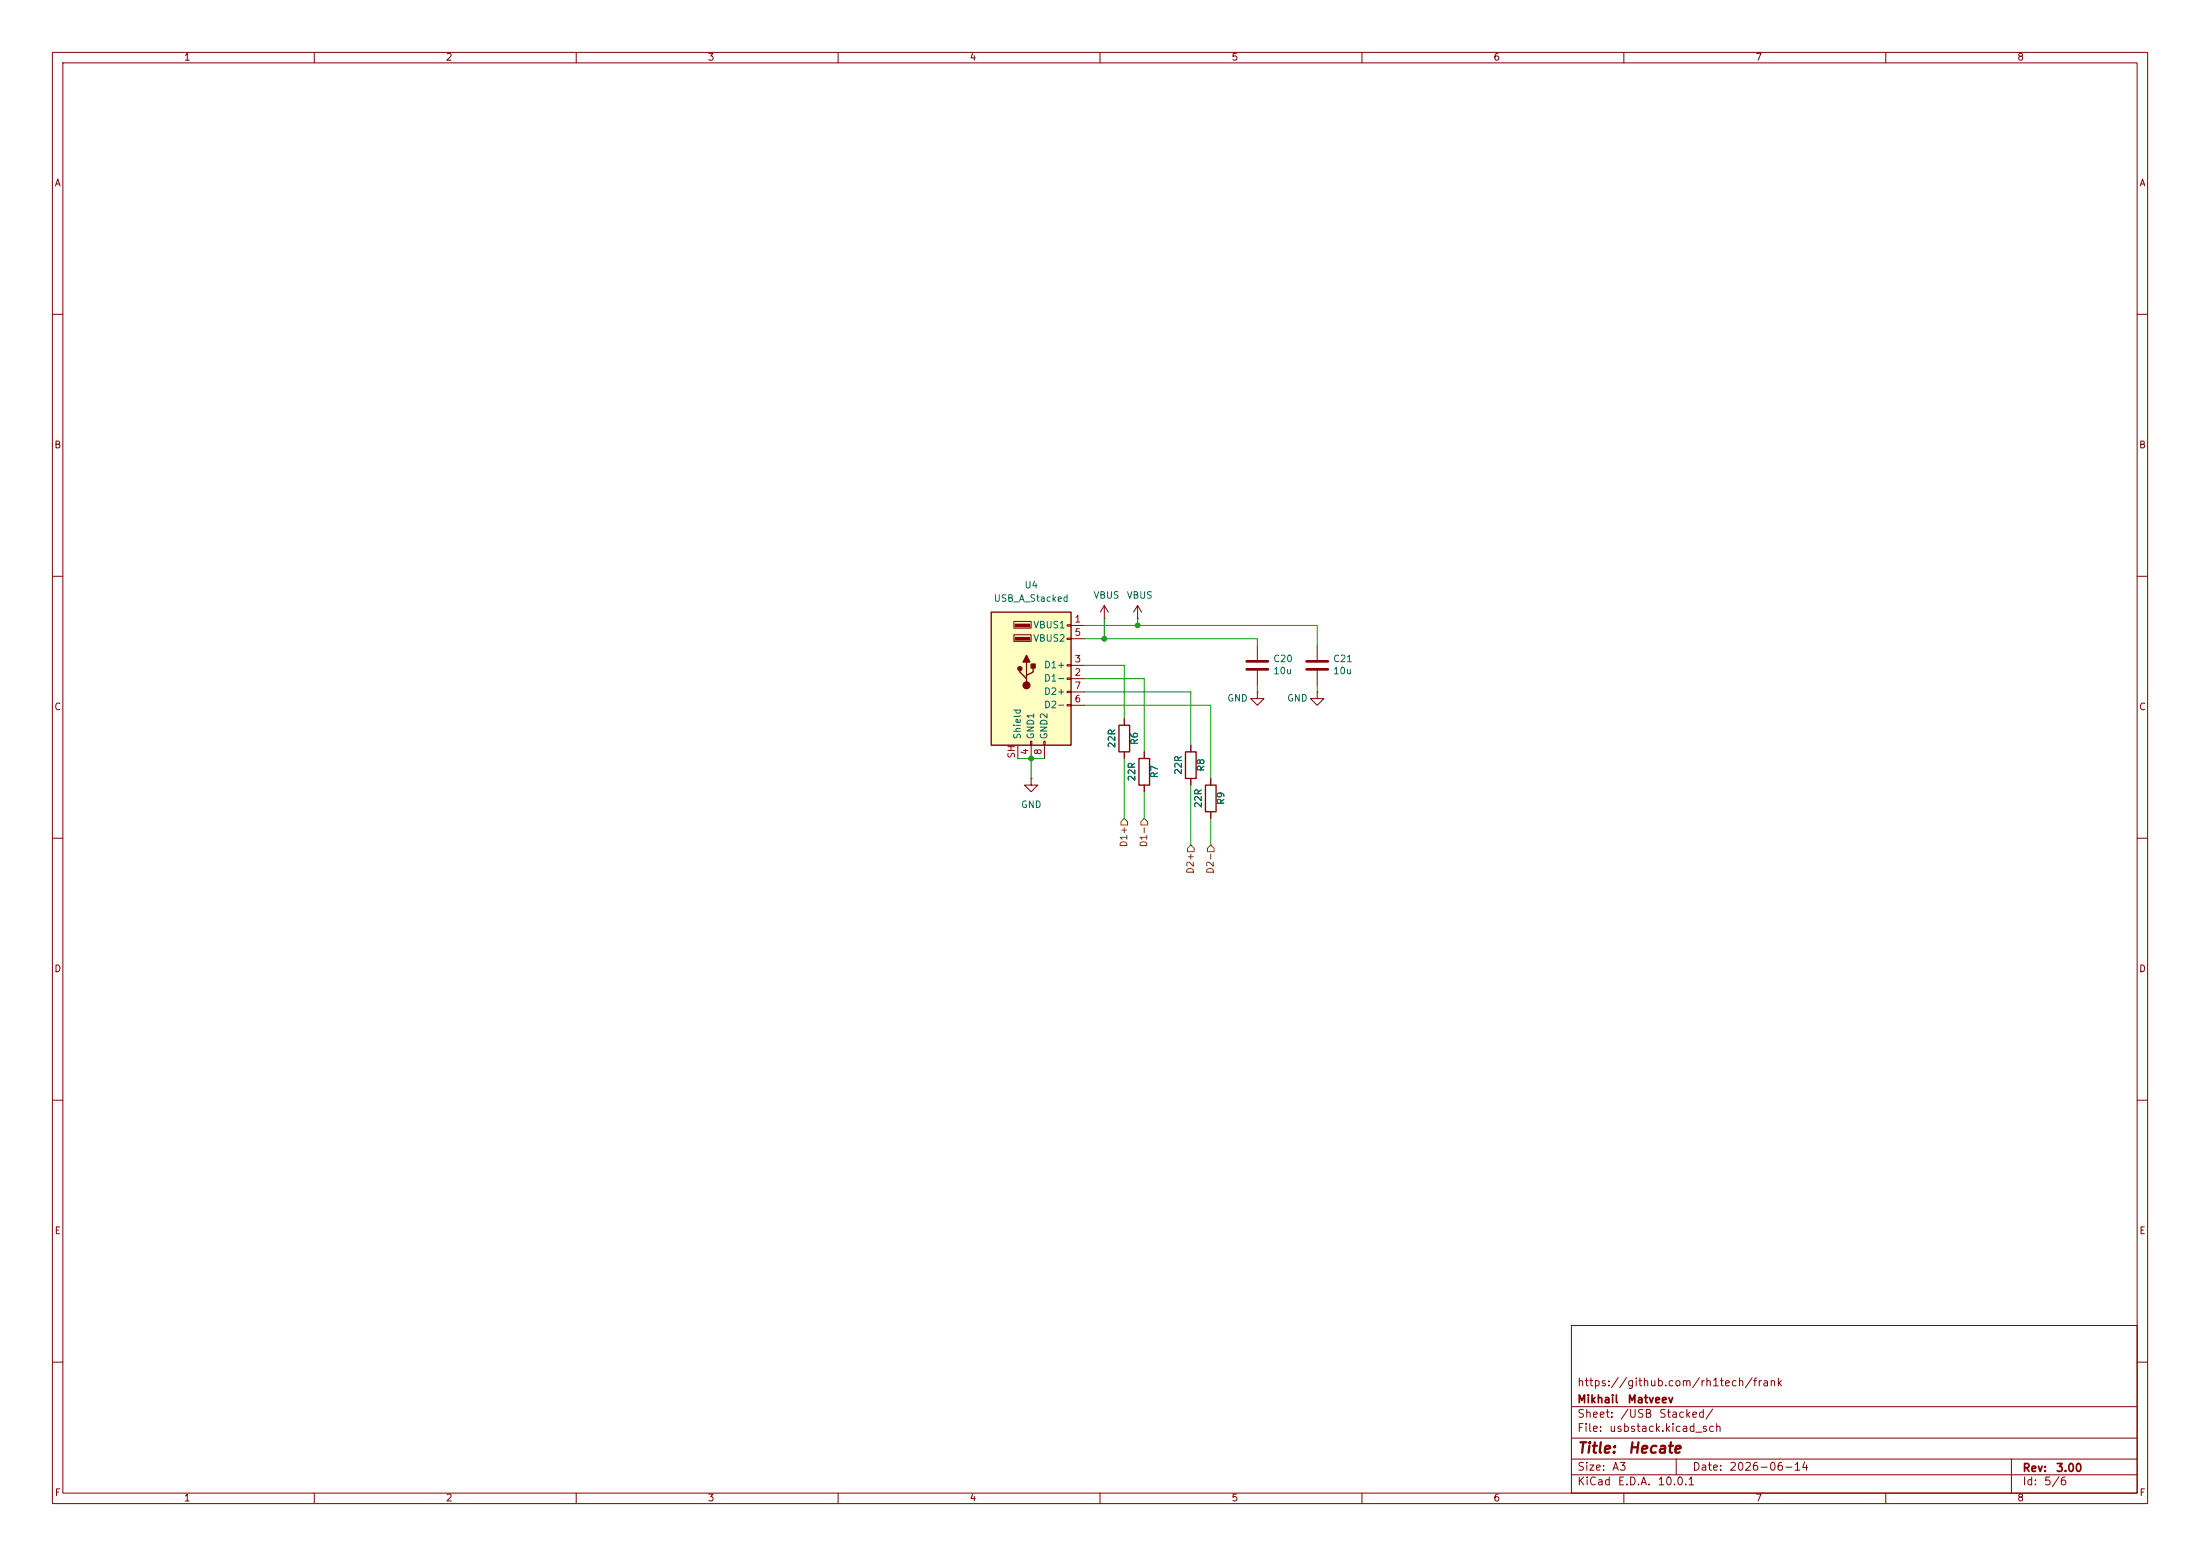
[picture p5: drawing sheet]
(kicad_sch
 (version 20260306)
 (generator "eeschema")
 (generator_version "10.0")
 (paper "A3")
 (title_block
  (title "${NAME}")
  (date "${DATE}")
  (rev "${VERSION}")
  (company "Mikhail Matveev")
  (comment 1 "https://github.com/rh1tech/frank"))
 (lib_symbols
  (symbol "Hecate:C"
   (pin_numbers (hide yes))
   (pin_names
    (offset 0.254)) (exclude_from_sim no) (in_bom yes) (on_board yes)
   (in_pos_files yes)
   (duplicate_pin_numbers_are_jumpers no)
   (property "Reference" "C" (at 0.635 2.54 0) (show_name no) (do_not_autoplace no) (effects (font (size 1.27 1.27)) (justify left)))
   (property "Value" "C" (at 0.635 -2.54 0) (show_name no) (do_not_autoplace no) (effects (font (size 1.27 1.27)) (justify left)))
   (property "Footprint" "" (at 0.9652 -3.81 0) (show_name no) (do_not_autoplace no) (hide yes) (effects (font (size 1.27 1.27))))
   (property "Datasheet" "" (at 0 0 0) (show_name no) (do_not_autoplace no) (hide yes) (effects (font (size 1.27 1.27))))
   (property "Description" "Unpolarized capacitor" (at 0 0 0) (show_name no) (do_not_autoplace no) (hide yes) (effects (font (size 1.27 1.27))))
   (symbol "C_0_1"
    (polyline (pts (xy -2.032 0.762) (xy 2.032 0.762)) (stroke (width 0.508) (type default)) (fill (type none)))
    (polyline (pts (xy -2.032 -0.762) (xy 2.032 -0.762)) (stroke (width 0.508) (type default)) (fill (type none))))
   (symbol "C_1_1"
    (pin passive line (at 0 3.81 270) (length 2.794) (name "" (effects (font (size 1.27 1.27)))) (number "1" (effects (font (size 1.27 1.27)))))
    (pin passive line (at 0 -3.81 90) (length 2.794) (name "" (effects (font (size 1.27 1.27)))) (number "2" (effects (font (size 1.27 1.27))))))
   (embedded_fonts no))
  (symbol "Hecate:GND"
   (power global)
   (pin_numbers (hide yes))
   (pin_names
    (offset 0) (hide yes)) (exclude_from_sim no) (in_bom yes) (on_board yes)
   (in_pos_files yes)
   (duplicate_pin_numbers_are_jumpers no)
   (property "Reference" "#PWR" (at 0 -6.35 0) (show_name no) (do_not_autoplace no) (hide yes) (effects (font (size 1.27 1.27))))
   (property "Value" "GND" (at 0 -3.81 0) (show_name no) (do_not_autoplace no) (effects (font (size 1.27 1.27))))
   (property "Footprint" "" (at 0 0 0) (show_name no) (do_not_autoplace no) (hide yes) (effects (font (size 1.27 1.27))))
   (property "Datasheet" "" (at 0 0 0) (show_name no) (do_not_autoplace no) (hide yes) (effects (font (size 1.27 1.27))))
   (property "Description" "Power symbol creates a global label with name \"GND\" , ground" (at 0 0 0) (show_name no) (do_not_autoplace no) (hide yes) (effects (font (size 1.27 1.27))))
   (symbol "GND_0_1"
    (polyline (pts (xy 0 0) (xy 0 -1.27) (xy 1.27 -1.27) (xy 0 -2.54) (xy -1.27 -1.27) (xy 0 -1.27)) (stroke (width 0) (type default)) (fill (type none))))
   (symbol "GND_1_1"
    (pin power_in line (at 0 0 270) (length 0) (name "" (effects (font (size 1.27 1.27)))) (number "1" (effects (font (size 1.27 1.27))))))
   (embedded_fonts no))
  (symbol "Hecate:R"
   (pin_numbers (hide yes))
   (pin_names
    (offset 0)) (exclude_from_sim no) (in_bom yes) (on_board yes)
   (in_pos_files yes)
   (duplicate_pin_numbers_are_jumpers no)
   (property "Reference" "R" (at 2.032 0 90) (show_name no) (do_not_autoplace no) (effects (font (size 1.27 1.27))))
   (property "Value" "R" (at 0 0 90) (show_name no) (do_not_autoplace no) (effects (font (size 1.27 1.27))))
   (property "Footprint" "" (at -1.778 0 90) (show_name no) (do_not_autoplace no) (hide yes) (effects (font (size 1.27 1.27))))
   (property "Datasheet" "" (at 0 0 0) (show_name no) (do_not_autoplace no) (hide yes) (effects (font (size 1.27 1.27))))
   (property "Description" "Resistor" (at 0 0 0) (show_name no) (do_not_autoplace no) (hide yes) (effects (font (size 1.27 1.27))))
   (symbol "R_0_1"
    (rectangle (start -1.016 -2.54) (end 1.016 2.54) (stroke (width 0.254) (type default)) (fill (type none))))
   (symbol "R_1_1"
    (pin passive line (at 0 3.81 270) (length 1.27) (name "" (effects (font (size 1.27 1.27)))) (number "1" (effects (font (size 1.27 1.27)))))
    (pin passive line (at 0 -3.81 90) (length 1.27) (name "" (effects (font (size 1.27 1.27)))) (number "2" (effects (font (size 1.27 1.27))))))
   (embedded_fonts no))
  (symbol "Hecate:USB_A_Stacked"
   (pin_names
    (offset 1.016)) (exclude_from_sim no) (in_bom yes) (on_board yes)
   (in_pos_files yes)
   (duplicate_pin_numbers_are_jumpers no)
   (property "Reference" "J" (at 0 15.875 0) (show_name no) (do_not_autoplace no) (effects (font (size 1.27 1.27))))
   (property "Value" "USB_A_Stacked" (at 0 13.97 0) (show_name no) (do_not_autoplace no) (effects (font (size 1.27 1.27))))
   (property "Footprint" "" (at 3.81 -13.97 0) (show_name no) (do_not_autoplace no) (hide yes) (effects (font (size 1.27 1.27)) (justify left)))
   (property "Datasheet" "" (at 5.08 1.27 0) (show_name no) (do_not_autoplace no) (hide yes) (effects (font (size 1.27 1.27))))
   (property "Description" "USB Type A connector, stacked" (at 0 0 0) (show_name no) (do_not_autoplace no) (hide yes) (effects (font (size 1.27 1.27))))
   (symbol "USB_A_Stacked_0_1"
    (rectangle (start -7.62 12.7) (end 7.62 -12.7) (stroke (width 0.254) (type default)) (fill (type background)))
    (circle (center -2.159 1.905) (radius 0.381) (stroke (width 0.254) (type default)) (fill (type outline)))
    (polyline (pts (xy -1.524 3.175) (xy -0.254 3.175) (xy -0.889 4.445) (xy -1.524 3.175)) (stroke (width 0.254) (type default)) (fill (type outline)))
    (polyline (pts (xy -0.889 0) (xy -0.889 0.635) (xy 0.381 1.27) (xy 0.381 2.54)) (stroke (width 0.254) (type default)) (fill (type none)))
    (polyline (pts (xy -0.889 -0.635) (xy -0.889 0) (xy -2.159 1.27) (xy -2.159 1.905)) (stroke (width 0.254) (type default)) (fill (type none)))
    (circle (center -0.889 -1.27) (radius 0.635) (stroke (width 0.254) (type default)) (fill (type outline)))
    (rectangle (start -0.254 9.906) (end -3.048 10.414) (stroke (width 0) (type default)) (fill (type outline)))
    (rectangle (start -0.254 7.366) (end -3.048 7.874) (stroke (width 0) (type default)) (fill (type outline)))
    (rectangle (start -0.127 -12.7) (end 0.127 -11.938) (stroke (width 0) (type default)) (fill (type none)))
    (rectangle (start 0 9.652) (end -3.302 10.922) (stroke (width 0) (type default)) (fill (type none)))
    (rectangle (start 0 7.112) (end -3.302 8.382) (stroke (width 0) (type default)) (fill (type none)))
    (rectangle (start 0 2.794) (end 0.762 2.032) (stroke (width 0.254) (type default)) (fill (type outline)))
    (rectangle (start 2.413 -12.7) (end 2.667 -11.938) (stroke (width 0) (type default)) (fill (type none)))
    (rectangle (start 7.62 10.033) (end 6.858 10.287) (stroke (width 0) (type default)) (fill (type none)))
    (rectangle (start 7.62 7.493) (end 6.858 7.747) (stroke (width 0) (type default)) (fill (type none)))
    (rectangle (start 7.62 2.413) (end 6.858 2.667) (stroke (width 0) (type default)) (fill (type none)))
    (rectangle (start 7.62 -0.127) (end 6.858 0.127) (stroke (width 0) (type default)) (fill (type none)))
    (rectangle (start 7.62 -2.667) (end 6.858 -2.413) (stroke (width 0) (type default)) (fill (type none)))
    (rectangle (start 7.62 -5.207) (end 6.858 -4.953) (stroke (width 0) (type default)) (fill (type none))))
   (symbol "USB_A_Stacked_1_1"
    (polyline (pts (xy -0.889 0.635) (xy -0.889 3.175)) (stroke (width 0.254) (type default)) (fill (type none)))
    (pin power_in line (at 10.16 10.16 180) (length 2.54) (name "VBUS1" (effects (font (size 1.27 1.27)))) (number "1" (effects (font (size 1.27 1.27)))))
    (pin bidirectional line (at 10.16 0 180) (length 2.54) (name "D1-" (effects (font (size 1.27 1.27)))) (number "2" (effects (font (size 1.27 1.27)))))
    (pin bidirectional line (at 10.16 2.54 180) (length 2.54) (name "D1+" (effects (font (size 1.27 1.27)))) (number "3" (effects (font (size 1.27 1.27)))))
    (pin power_in line (at 0 -15.24 90) (length 2.54) (name "GND1" (effects (font (size 1.27 1.27)))) (number "4" (effects (font (size 1.27 1.27)))))
    (pin power_in line (at 10.16 7.62 180) (length 2.54) (name "VBUS2" (effects (font (size 1.27 1.27)))) (number "5" (effects (font (size 1.27 1.27)))))
    (pin bidirectional line (at 10.16 -5.08 180) (length 2.54) (name "D2-" (effects (font (size 1.27 1.27)))) (number "6" (effects (font (size 1.27 1.27)))))
    (pin bidirectional line (at 10.16 -2.54 180) (length 2.54) (name "D2+" (effects (font (size 1.27 1.27)))) (number "7" (effects (font (size 1.27 1.27)))))
    (pin power_in line (at 2.54 -15.24 90) (length 2.54) (name "GND2" (effects (font (size 1.27 1.27)))) (number "8" (effects (font (size 1.27 1.27)))))
    (pin passive line (at -2.54 -15.24 90) (length 2.54) (name "Shield" (effects (font (size 1.27 1.27)))) (number "SH" (effects (font (size 1.27 1.27))))))
   (embedded_fonts no))
  (symbol "Hecate:VBUS"
   (power global)
   (pin_numbers (hide yes))
   (pin_names
    (offset 0) (hide yes)) (exclude_from_sim no) (in_bom yes) (on_board yes)
   (in_pos_files yes)
   (duplicate_pin_numbers_are_jumpers no)
   (property "Reference" "#PWR" (at 0 -3.81 0) (show_name no) (do_not_autoplace no) (hide yes) (effects (font (size 1.27 1.27))))
   (property "Value" "VBUS" (at 0 3.556 0) (show_name no) (do_not_autoplace no) (effects (font (size 1.27 1.27))))
   (property "Footprint" "" (at 0 0 0) (show_name no) (do_not_autoplace no) (hide yes) (effects (font (size 1.27 1.27))))
   (property "Datasheet" "" (at 0 0 0) (show_name no) (do_not_autoplace no) (hide yes) (effects (font (size 1.27 1.27))))
   (property "Description" "Power symbol creates a global label with name \"VBUS\"" (at 0 0 0) (show_name no) (do_not_autoplace no) (hide yes) (effects (font (size 1.27 1.27))))
   (symbol "VBUS_0_1"
    (polyline (pts (xy -0.762 1.27) (xy 0 2.54)) (stroke (width 0) (type default)) (fill (type none)))
    (polyline (pts (xy 0 2.54) (xy 0.762 1.27)) (stroke (width 0) (type default)) (fill (type none)))
    (polyline (pts (xy 0 0) (xy 0 2.54)) (stroke (width 0) (type default)) (fill (type none))))
   (symbol "VBUS_1_1"
    (pin power_in line (at 0 0 90) (length 0) (name "" (effects (font (size 1.27 1.27)))) (number "1" (effects (font (size 1.27 1.27))))))
   (embedded_fonts no)))
 (junction
  (at 217.17 119.38)
  (diameter 0)
  (color 0 0 0 0))
 (junction
  (at 210.82 121.92)
  (diameter 0)
  (color 0 0 0 0))
 (junction
  (at 196.85 144.78)
  (diameter 0)
  (color 0 0 0 0))
 (wire
  (pts (xy 217.17 118.11) (xy 217.17 119.38))
  (stroke (width 0) (type default)))
 (wire
  (pts (xy 214.63 127) (xy 214.63 137.16))
  (stroke (width 0) (type default)))
 (wire
  (pts (xy 207.01 134.62) (xy 231.14 134.62))
  (stroke (width 0) (type default)))
 (wire
  (pts (xy 207.01 132.08) (xy 227.33 132.08))
  (stroke (width 0) (type default)))
 (wire
  (pts (xy 210.82 121.92) (xy 240.03 121.92))
  (stroke (width 0) (type default)))
 (wire
  (pts (xy 214.63 144.78) (xy 214.63 156.21))
  (stroke (width 0) (type default)))
 (wire
  (pts (xy 240.03 130.81) (xy 240.03 132.08))
  (stroke (width 0) (type default)))
 (wire
  (pts (xy 231.14 134.62) (xy 231.14 148.59))
  (stroke (width 0) (type default)))
 (wire
  (pts (xy 251.46 130.81) (xy 251.46 132.08))
  (stroke (width 0) (type default)))
 (wire
  (pts (xy 194.31 144.78) (xy 196.85 144.78))
  (stroke (width 0) (type default)))
 (wire
  (pts (xy 218.44 129.54) (xy 218.44 143.51))
  (stroke (width 0) (type default)))
 (wire
  (pts (xy 227.33 149.86) (xy 227.33 161.29))
  (stroke (width 0) (type default)))
 (wire
  (pts (xy 240.03 121.92) (xy 240.03 123.19))
  (stroke (width 0) (type default)))
 (wire
  (pts (xy 196.85 144.78) (xy 196.85 148.59))
  (stroke (width 0) (type default)))
 (wire
  (pts (xy 207.01 129.54) (xy 218.44 129.54))
  (stroke (width 0) (type default)))
 (wire
  (pts (xy 251.46 123.19) (xy 251.46 119.38))
  (stroke (width 0) (type default)))
 (wire
  (pts (xy 231.14 156.21) (xy 231.14 161.29))
  (stroke (width 0) (type default)))
 (wire
  (pts (xy 196.85 144.78) (xy 199.39 144.78))
  (stroke (width 0) (type default)))
 (wire
  (pts (xy 210.82 118.11) (xy 210.82 121.92))
  (stroke (width 0) (type default)))
 (wire
  (pts (xy 217.17 119.38) (xy 251.46 119.38))
  (stroke (width 0) (type default)))
 (wire
  (pts (xy 207.01 121.92) (xy 210.82 121.92))
  (stroke (width 0) (type default)))
 (wire
  (pts (xy 218.44 151.13) (xy 218.44 156.21))
  (stroke (width 0) (type default)))
 (wire
  (pts (xy 207.01 119.38) (xy 217.17 119.38))
  (stroke (width 0) (type default)))
 (wire
  (pts (xy 207.01 127) (xy 214.63 127))
  (stroke (width 0) (type default)))
 (wire
  (pts (xy 227.33 132.08) (xy 227.33 142.24))
  (stroke (width 0) (type default)))
 (hierarchical_label "D2+"
  (shape input)
  (at 227.33 161.29 270)
  (effects (font (size 1.27 1.27)) (justify right)))
 (hierarchical_label "D1-"
  (shape input)
  (at 218.44 156.21 270)
  (effects (font (size 1.27 1.27)) (justify right)))
 (hierarchical_label "D1+"
  (shape input)
  (at 214.63 156.21 270)
  (effects (font (size 1.27 1.27)) (justify right)))
 (hierarchical_label "D2-"
  (shape input)
  (at 231.14 161.29 270)
  (effects (font (size 1.27 1.27)) (justify right)))
 (symbol
  (lib_id "Hecate:USB_A_Stacked")
  (at 196.85 129.54 0)
  (unit 1)
  (body_style 1)
  (exclude_from_sim no)
  (in_bom yes)
  (on_board yes)
  (in_pos_files yes)
  (dnp no)
  (fields_autoplaced yes)
  (property "Reference" "U4" (at 196.85 111.76 0) (show_name no) (do_not_autoplace no) (effects (font (size 1.27 1.27))))
  (property "Value" "USB_A_Stacked" (at 196.85 114.3 0) (show_name no) (do_not_autoplace no) (effects (font (size 1.27 1.27))))
  (property "Footprint" "Hecate:USB_A_Stacked" (at 200.66 143.51 0) (hide yes) (show_name no) (do_not_autoplace no) (effects (font (size 1.27 1.27)) (justify left)))
  (property "Datasheet" "" (at 201.93 128.27 0) (hide yes) (show_name no) (do_not_autoplace no) (effects (font (size 1.27 1.27))))
  (property "Description" "USB Type A connector, stacked" (at 196.85 129.54 0) (hide yes) (show_name no) (do_not_autoplace no) (effects (font (size 1.27 1.27))))
  (pin "5")
  (pin "1")
  (pin "8")
  (pin "SH")
  (pin "4")
  (pin "6")
  (pin "2")
  (pin "3")
  (pin "7"))
 (symbol
  (lib_id "Hecate:C")
  (at 240.03 127 0)
  (unit 1)
  (body_style 1)
  (exclude_from_sim no)
  (in_bom yes)
  (on_board yes)
  (in_pos_files yes)
  (dnp no)
  (property "Reference" "C20" (at 242.951 125.8316 0) (show_name no) (do_not_autoplace no) (effects (font (size 1.27 1.27)) (justify left)))
  (property "Value" "10u" (at 242.951 128.143 0) (show_name no) (do_not_autoplace no) (effects (font (size 1.27 1.27)) (justify left)))
  (property "Footprint" "Hecate:C_0603_1608Metric" (at 240.9952 130.81 0) (hide yes) (show_name no) (do_not_autoplace no) (effects (font (size 1.27 1.27))))
  (property "Datasheet" "" (at 240.03 127 0) (hide yes) (show_name no) (do_not_autoplace no) (effects (font (size 1.27 1.27))))
  (property "Description" "" (at 240.03 127 0) (hide yes) (show_name no) (do_not_autoplace no) (effects (font (size 1.27 1.27))))
  (pin "1")
  (pin "2"))
 (symbol
  (lib_id "Hecate:R")
  (at 218.44 147.32 0)
  (mirror x)
  (unit 1)
  (body_style 1)
  (exclude_from_sim no)
  (in_bom yes)
  (on_board yes)
  (in_pos_files yes)
  (dnp no)
  (property "Reference" "R7" (at 220.472 147.32 90) (show_name no) (do_not_autoplace no) (effects (font (size 1.27 1.27))))
  (property "Value" "22R" (at 216.154 147.32 90) (show_name no) (do_not_autoplace no) (effects (font (size 1.27 1.27))))
  (property "Footprint" "Hecate:R_0603_1608Metric" (at 216.662 147.32 90) (hide yes) (show_name no) (do_not_autoplace no) (effects (font (size 1.27 1.27))))
  (property "Datasheet" "" (at 218.44 147.32 0) (hide yes) (show_name no) (do_not_autoplace no) (effects (font (size 1.27 1.27))))
  (property "Description" "" (at 218.44 147.32 0) (hide yes) (show_name no) (do_not_autoplace no) (effects (font (size 1.27 1.27))))
  (pin "1")
  (pin "2"))
 (symbol
  (lib_id "Hecate:C")
  (at 251.46 127 0)
  (unit 1)
  (body_style 1)
  (exclude_from_sim no)
  (in_bom yes)
  (on_board yes)
  (in_pos_files yes)
  (dnp no)
  (property "Reference" "C21" (at 254.381 125.8316 0) (show_name no) (do_not_autoplace no) (effects (font (size 1.27 1.27)) (justify left)))
  (property "Value" "10u" (at 254.381 128.143 0) (show_name no) (do_not_autoplace no) (effects (font (size 1.27 1.27)) (justify left)))
  (property "Footprint" "Hecate:C_0603_1608Metric" (at 252.4252 130.81 0) (hide yes) (show_name no) (do_not_autoplace no) (effects (font (size 1.27 1.27))))
  (property "Datasheet" "" (at 251.46 127 0) (hide yes) (show_name no) (do_not_autoplace no) (effects (font (size 1.27 1.27))))
  (property "Description" "" (at 251.46 127 0) (hide yes) (show_name no) (do_not_autoplace no) (effects (font (size 1.27 1.27))))
  (pin "1")
  (pin "2"))
 (symbol
  (lib_id "Hecate:VBUS")
  (at 210.82 118.11 0)
  (unit 1)
  (body_style 1)
  (exclude_from_sim no)
  (in_bom yes)
  (on_board yes)
  (in_pos_files yes)
  (dnp no)
  (property "Reference" "#PWR032" (at 210.82 121.92 0) (hide yes) (show_name no) (do_not_autoplace no) (effects (font (size 1.27 1.27))))
  (property "Value" "VBUS" (at 211.201 113.7158 0) (show_name no) (do_not_autoplace no) (effects (font (size 1.27 1.27))))
  (property "Footprint" "" (at 210.82 118.11 0) (hide yes) (show_name no) (do_not_autoplace no) (effects (font (size 1.27 1.27))))
  (property "Datasheet" "" (at 210.82 118.11 0) (hide yes) (show_name no) (do_not_autoplace no) (effects (font (size 1.27 1.27))))
  (property "Description" "" (at 210.82 118.11 0) (hide yes) (show_name no) (do_not_autoplace no) (effects (font (size 1.27 1.27))))
  (pin "1"))
 (symbol
  (lib_id "Hecate:GND")
  (at 240.03 132.08 0)
  (unit 1)
  (body_style 1)
  (exclude_from_sim no)
  (in_bom yes)
  (on_board yes)
  (in_pos_files yes)
  (dnp no)
  (property "Reference" "#PWR034" (at 240.03 138.43 0) (hide yes) (show_name no) (do_not_autoplace no) (effects (font (size 1.27 1.27))))
  (property "Value" "GND" (at 236.22 133.35 0) (show_name no) (do_not_autoplace no) (effects (font (size 1.27 1.27))))
  (property "Footprint" "" (at 240.03 132.08 0) (hide yes) (show_name no) (do_not_autoplace no) (effects (font (size 1.27 1.27))))
  (property "Datasheet" "" (at 240.03 132.08 0) (hide yes) (show_name no) (do_not_autoplace no) (effects (font (size 1.27 1.27))))
  (property "Description" "" (at 240.03 132.08 0) (hide yes) (show_name no) (do_not_autoplace no) (effects (font (size 1.27 1.27))))
  (pin "1"))
 (symbol
  (lib_id "Hecate:R")
  (at 227.33 146.05 0)
  (mirror x)
  (unit 1)
  (body_style 1)
  (exclude_from_sim no)
  (in_bom yes)
  (on_board yes)
  (in_pos_files yes)
  (dnp no)
  (property "Reference" "R8" (at 229.362 146.05 90) (show_name no) (do_not_autoplace no) (effects (font (size 1.27 1.27))))
  (property "Value" "22R" (at 225.044 146.05 90) (show_name no) (do_not_autoplace no) (effects (font (size 1.27 1.27))))
  (property "Footprint" "Hecate:R_0603_1608Metric" (at 225.552 146.05 90) (hide yes) (show_name no) (do_not_autoplace no) (effects (font (size 1.27 1.27))))
  (property "Datasheet" "" (at 227.33 146.05 0) (hide yes) (show_name no) (do_not_autoplace no) (effects (font (size 1.27 1.27))))
  (property "Description" "" (at 227.33 146.05 0) (hide yes) (show_name no) (do_not_autoplace no) (effects (font (size 1.27 1.27))))
  (pin "1")
  (pin "2"))
 (symbol
  (lib_id "Hecate:GND")
  (at 251.46 132.08 0)
  (unit 1)
  (body_style 1)
  (exclude_from_sim no)
  (in_bom yes)
  (on_board yes)
  (in_pos_files yes)
  (dnp no)
  (property "Reference" "#PWR035" (at 251.46 138.43 0) (hide yes) (show_name no) (do_not_autoplace no) (effects (font (size 1.27 1.27))))
  (property "Value" "GND" (at 247.65 133.35 0) (show_name no) (do_not_autoplace no) (effects (font (size 1.27 1.27))))
  (property "Footprint" "" (at 251.46 132.08 0) (hide yes) (show_name no) (do_not_autoplace no) (effects (font (size 1.27 1.27))))
  (property "Datasheet" "" (at 251.46 132.08 0) (hide yes) (show_name no) (do_not_autoplace no) (effects (font (size 1.27 1.27))))
  (property "Description" "" (at 251.46 132.08 0) (hide yes) (show_name no) (do_not_autoplace no) (effects (font (size 1.27 1.27))))
  (pin "1"))
 (symbol
  (lib_id "Hecate:R")
  (at 214.63 140.97 0)
  (mirror x)
  (unit 1)
  (body_style 1)
  (exclude_from_sim no)
  (in_bom yes)
  (on_board yes)
  (in_pos_files yes)
  (dnp no)
  (property "Reference" "R6" (at 216.662 140.97 90) (show_name no) (do_not_autoplace no) (effects (font (size 1.27 1.27))))
  (property "Value" "22R" (at 212.344 140.97 90) (show_name no) (do_not_autoplace no) (effects (font (size 1.27 1.27))))
  (property "Footprint" "Hecate:R_0603_1608Metric" (at 212.852 140.97 90) (hide yes) (show_name no) (do_not_autoplace no) (effects (font (size 1.27 1.27))))
  (property "Datasheet" "" (at 214.63 140.97 0) (hide yes) (show_name no) (do_not_autoplace no) (effects (font (size 1.27 1.27))))
  (property "Description" "" (at 214.63 140.97 0) (hide yes) (show_name no) (do_not_autoplace no) (effects (font (size 1.27 1.27))))
  (pin "1")
  (pin "2"))
 (symbol
  (lib_id "Hecate:VBUS")
  (at 217.17 118.11 0)
  (unit 1)
  (body_style 1)
  (exclude_from_sim no)
  (in_bom yes)
  (on_board yes)
  (in_pos_files yes)
  (dnp no)
  (property "Reference" "#PWR033" (at 217.17 121.92 0) (hide yes) (show_name no) (do_not_autoplace no) (effects (font (size 1.27 1.27))))
  (property "Value" "VBUS" (at 217.551 113.7158 0) (show_name no) (do_not_autoplace no) (effects (font (size 1.27 1.27))))
  (property "Footprint" "" (at 217.17 118.11 0) (hide yes) (show_name no) (do_not_autoplace no) (effects (font (size 1.27 1.27))))
  (property "Datasheet" "" (at 217.17 118.11 0) (hide yes) (show_name no) (do_not_autoplace no) (effects (font (size 1.27 1.27))))
  (property "Description" "" (at 217.17 118.11 0) (hide yes) (show_name no) (do_not_autoplace no) (effects (font (size 1.27 1.27))))
  (pin "1"))
 (symbol
  (lib_id "Hecate:GND")
  (at 196.85 148.59 0)
  (unit 1)
  (body_style 1)
  (exclude_from_sim no)
  (in_bom yes)
  (on_board yes)
  (in_pos_files yes)
  (dnp no)
  (fields_autoplaced yes)
  (property "Reference" "#PWR031" (at 196.85 154.94 0) (hide yes) (show_name no) (do_not_autoplace no) (effects (font (size 1.27 1.27))))
  (property "Value" "GND" (at 196.85 153.67 0) (show_name no) (do_not_autoplace no) (effects (font (size 1.27 1.27))))
  (property "Footprint" "" (at 196.85 148.59 0) (hide yes) (show_name no) (do_not_autoplace no) (effects (font (size 1.27 1.27))))
  (property "Datasheet" "" (at 196.85 148.59 0) (hide yes) (show_name no) (do_not_autoplace no) (effects (font (size 1.27 1.27))))
  (property "Description" "Power symbol creates a global label with name \"GND\" , ground" (at 196.85 148.59 0) (hide yes) (show_name no) (do_not_autoplace no) (effects (font (size 1.27 1.27))))
  (pin "1"))
 (symbol
  (lib_id "Hecate:R")
  (at 231.14 152.4 0)
  (mirror x)
  (unit 1)
  (body_style 1)
  (exclude_from_sim no)
  (in_bom yes)
  (on_board yes)
  (in_pos_files yes)
  (dnp no)
  (property "Reference" "R9" (at 233.172 152.4 90) (show_name no) (do_not_autoplace no) (effects (font (size 1.27 1.27))))
  (property "Value" "22R" (at 228.854 152.4 90) (show_name no) (do_not_autoplace no) (effects (font (size 1.27 1.27))))
  (property "Footprint" "Hecate:R_0603_1608Metric" (at 229.362 152.4 90) (hide yes) (show_name no) (do_not_autoplace no) (effects (font (size 1.27 1.27))))
  (property "Datasheet" "" (at 231.14 152.4 0) (hide yes) (show_name no) (do_not_autoplace no) (effects (font (size 1.27 1.27))))
  (property "Description" "" (at 231.14 152.4 0) (hide yes) (show_name no) (do_not_autoplace no) (effects (font (size 1.27 1.27))))
  (pin "1")
  (pin "2")))
